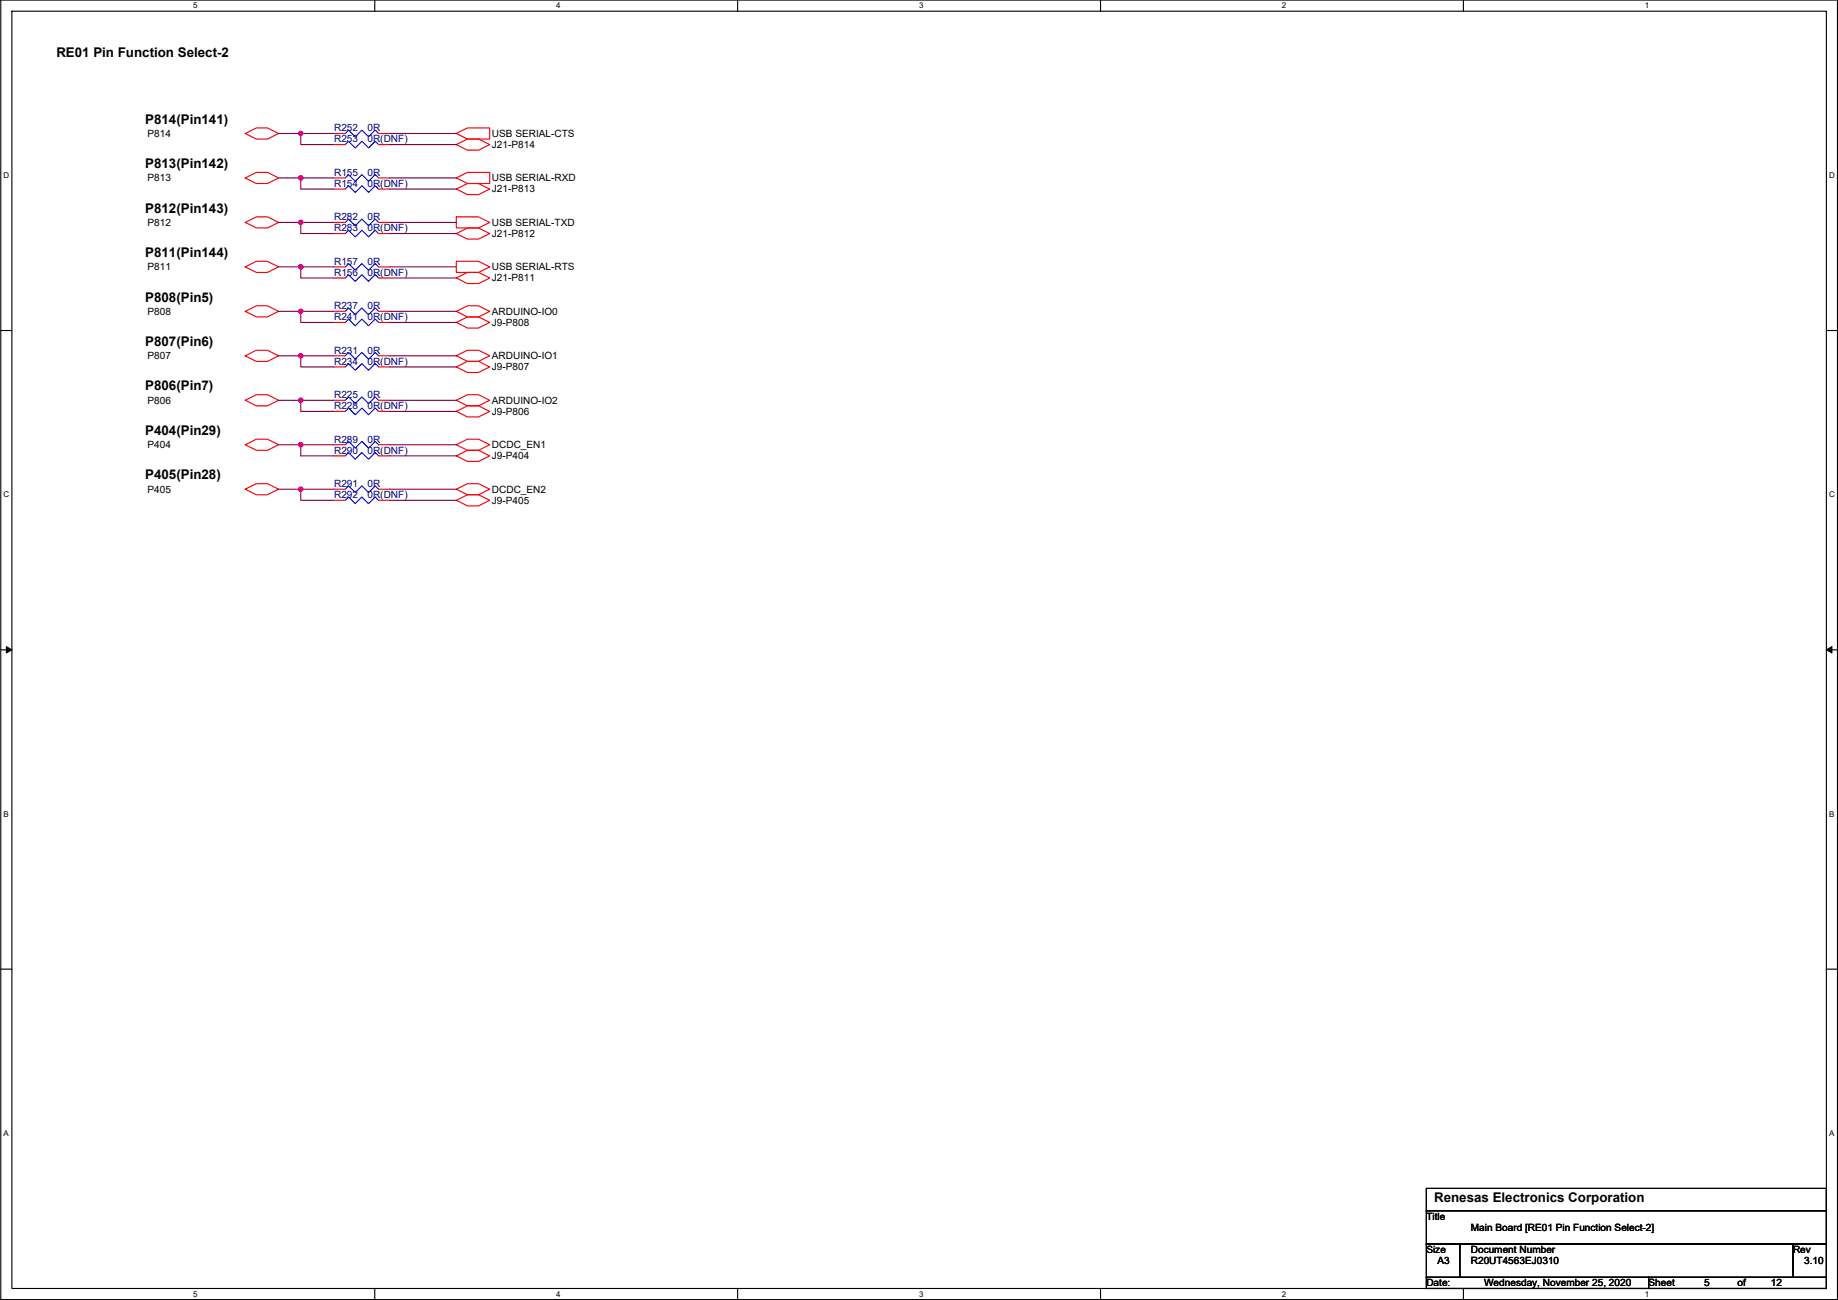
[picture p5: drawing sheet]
<svg xmlns="http://www.w3.org/2000/svg" width="420mm" height="297mm" viewBox="0 0 420 297" stroke-linecap="round" stroke-linejoin="round" font-family="sans-serif">
<path d="M.2 0h419.8v296.9h-419.8zM2.7 2.6h414.8v291.8h-414.8z" fill="none" stroke="#000" stroke-width=".25"/>
<g fill="#fff">
<path d="M44.2 .3h1v2h-1z"/>
<path d="M44.2 294.7h1v2h-1z"/>
</g>
<path d="M85.7 0v2.6M85.7 294.4v2.5" fill="none" stroke="#000" stroke-width=".25"/>
<g fill="#fff">
<path d="M127.1 .3h1v2h-1z"/>
<path d="M127.1 294.7h1v2h-1z"/>
</g>
<path d="M168.6 0v2.6M168.6 294.4v2.5" fill="none" stroke="#000" stroke-width=".25"/>
<g fill="#fff">
<path d="M210.1 .3h1v2h-1z"/>
<path d="M210.1 294.7h1v2h-1z"/>
</g>
<path d="M251.6 0v2.6M251.6 294.4v2.5" fill="none" stroke="#000" stroke-width=".25"/>
<g fill="#fff">
<path d="M293 .3h1v2h-1z"/>
<path d="M293 294.7h1v2h-1z"/>
</g>
<path d="M334.5 0v2.6M334.5 294.4v2.5" fill="none" stroke="#000" stroke-width=".25"/>
<g fill="#fff">
<path d="M376 .3h1v2h-1z"/>
<path d="M376 294.7h1v2h-1z"/>
<path d="M.8 39h1.3v2.1h-1.3z"/>
<path d="M418.1 39h1.3v2.1h-1.3z"/>
<path d="M.8 112h1.3v2h-1.3z"/>
<path d="M418.1 112h1.3v2h-1.3z"/>
</g>
<path d="M.2 75.5h2.5M417.5 75.5h2.5" fill="none" stroke="#000" stroke-width=".25"/>
<g fill="#fff">
<path d="M.8 185h1.2v2h-1.2z"/>
<path d="M418.1 185h1.2v2h-1.2z"/>
</g>
<path d="M.2 148.5h2.5M417.5 148.5h2.5" fill="none" stroke="#000" stroke-width=".25"/>
<path d="M1.4 147.7l1.3 .8-1.3 .7zM417.5 148.5l1.3-.8v1.5z" fill="#000" stroke="#000" stroke-width=".23"/>
<g fill="#fff">
<path d="M.8 257.9h1.2v2h-1.2z"/>
<path d="M418.1 257.9h1.2v2h-1.2z"/>
</g>
<path d="M.2 221.4h2.5M417.5 221.4h2.5M326.1 271.5h91.4v5.1h-91.4zM326.1 276.6h91.4v7.6h-91.4zM326.1 291.9h50.8v2.5h-50.8zM326.1 284.2h7.6v7.7h-7.6zM333.7 284.2h76.2v7.7h-76.2zM376.9 291.9h40.6v2.5h-40.6zM409.9 284.2h7.6v7.7h-7.6z" fill="none" stroke="#000" stroke-width=".25"/>
<g fill="none" stroke="#f00" stroke-width=".25">
<path d="M56.1 30.5l2.5-1.3h2.5l2.6 1.3-2.6 1.3h-2.5zM76.4 33h2.5M76.4 30.5h2.5M86.5 33h2.6M86.5 30.5h2.6M104.3 33l2.6-1.2h2.5l2.5 1.2-2.5 1.3h-2.5zM104.3 30.5l2.6-1.3h5v2.6h-5zM56.1 40.7l2.5-1.3h2.5l2.6 1.3-2.6 1.2h-2.5zM56.1 50.8l2.5-1.2h2.5l2.6 1.2-2.6 1.3h-2.5zM76.4 53.4h2.5M76.4 50.8h2.5M76.4 43.2h2.5"/>
<path d="M76.4 40.7h2.5M86.5 53.4h2.6M86.5 50.8h2.6M86.5 43.2h2.6M86.5 40.7h2.6M104.3 53.4l2.6-1.3h2.5l2.5 1.3-2.5 1.2h-2.5zM104.3 43.2l2.6-1.3h2.5l2.5 1.3-2.5 1.3h-2.5zM104.3 40.7l2.6-1.3h5v2.5h-5zM104.3 49.6h5.1l2.5 1.2-2.5 1.3h-5.1zM104.3 59.7h5.1l2.5 1.3-2.5 1.3h-5.1zM56.1 61l2.5-1.3h2.5l2.6 1.3-2.6 1.3h-2.5zM56.1 71.1l2.5-1.2h2.5l2.6 1.2-2.6 1.3h-2.5z"/>
<path d="M76.4 63.5h2.5M76.4 61h2.5M76.4 71.1h2.5M76.4 73.7h2.5M86.5 63.5h2.6M86.5 61h2.6M86.5 71.1h2.6M86.5 73.7h2.6M104.3 71.1l2.6-1.2h2.5l2.5 1.2-2.5 1.3h-2.5zM104.3 73.7l2.6-1.3h2.5l2.5 1.3-2.5 1.3h-2.5zM104.3 63.5l2.6-1.2h2.5l2.5 1.2-2.5 1.3h-2.5zM56.1 81.3l2.5-1.3h2.5l2.6 1.3-2.6 1.3h-2.5z"/>
<path d="M56.1 91.5l2.5-1.3h2.5l2.6 1.3-2.6 1.2h-2.5zM76.4 94h2.5M76.4 91.5h2.5M76.4 83.8h2.5M76.4 81.3h2.5M86.5 94h2.6M86.5 91.5h2.6M86.5 83.8h2.6M86.5 81.3h2.6M104.3 81.3l2.6-1.3h2.5l2.5 1.3-2.5 1.3h-2.5zM104.3 91.5l2.6-1.3h2.5l2.5 1.3-2.5 1.2h-2.5zM104.3 83.8l2.6-1.2h2.5l2.5 1.2-2.5 1.3h-2.5z"/>
<path d="M104.3 94l2.6-1.3h2.5l2.5 1.3-2.5 1.3h-2.5zM56.1 101.6l2.5-1.2h2.5l2.6 1.2-2.6 1.3h-2.5zM56.1 111.8l2.5-1.3h2.5l2.6 1.3-2.6 1.3h-2.5zM76.4 114.3h2.5M76.4 111.8h2.5M76.4 104.2h2.5M76.4 101.6h2.5M86.5 114.3h2.6M86.5 111.8h2.6M86.5 104.2h2.6M86.5 101.6h2.6M104.3 104.2l2.6-1.3h2.5l2.5 1.3-2.5 1.2h-2.5z"/>
<path d="M104.3 101.6l2.6-1.2h2.5l2.5 1.2-2.5 1.3h-2.5zM104.3 111.8l2.6-1.3h2.5l2.5 1.3-2.5 1.3h-2.5zM104.3 114.3l2.6-1.2h2.5l2.5 1.2-2.5 1.3h-2.5z"/>
</g>
<g fill="none" stroke="#00f" stroke-width=".25">
<path d="M78.9 33l.8-.7 1.5 1.5 1.5-1.5 1.6 1.5 1.5-1.5 .7 .7M78.9 30.5l.8-.8 1.5 1.6 1.5-1.6 1.6 1.6 1.5-1.6 .7 .8M78.9 53.4l.8-.8 1.5 1.5 1.5-1.5 1.6 1.5 1.5-1.5 .7 .8M78.9 50.8l.8-.7 1.5 1.5 1.5-1.5 1.6 1.5 1.5-1.5 .7 .7M78.9 43.2l.8-.8 1.5 1.6 1.5-1.6 1.6 1.6 1.5-1.6 .7 .8M78.9 40.7l.8-.8 1.5 1.5 1.5-1.5 1.6 1.5 1.5-1.5 .7 .8M78.9 63.5l.8-.7 1.5 1.5 1.5-1.5 1.6 1.5 1.5-1.5 .7 .7M78.9 61l.8-.8 1.5 1.5 1.5-1.5 1.6 1.5 1.5-1.5 .7 .8M78.9 71.1l.8-.7 1.5 1.5 1.5-1.5 1.6 1.5 1.5-1.5 .7 .7M78.9 73.7l.8-.8 1.5 1.5 1.5-1.5 1.6 1.5 1.5-1.5 .7 .8M78.9 94l.8-.8 1.5 1.6 1.5-1.6 1.6 1.6 1.5-1.6 .7 .8M78.9 91.5l.8-.8 1.5 1.5 1.5-1.5 1.6 1.5 1.5-1.5 .7 .8"/>
<path d="M78.9 83.8l.8-.7 1.5 1.5 1.5-1.5 1.6 1.5 1.5-1.5 .7 .7M78.9 81.3l.8-.8 1.5 1.6 1.5-1.6 1.6 1.6 1.5-1.6 .7 .8M78.9 114.3l.8-.7 1.5 1.5 1.5-1.5 1.6 1.5 1.5-1.5 .7 .7M78.9 111.8l.8-.8 1.5 1.5 1.5-1.5 1.6 1.5 1.5-1.5 .7 .8M78.9 104.2l.8-.8 1.5 1.5 1.5-1.5 1.6 1.5 1.5-1.5 .7 .8M78.9 101.6l.8-.7 1.5 1.5 1.5-1.5 1.6 1.5 1.5-1.5 .7 .7"/>
</g>
<g fill="none" stroke="#800040" stroke-width=".25">
<path d="M63.7 30.5h5.1M68.8 30.5v2.5h7.6M68.8 30.5h7.6M89.1 33h15.2M89.1 30.5h15.2M63.7 40.7h5.1M63.7 50.8h5.1M68.8 50.8v2.6h7.6M68.8 50.8h7.6M68.8 40.7v2.5h7.6M68.8 40.7h7.6M89.1 43.2h15.2"/>
<path d="M89.1 40.7h15.2M89.1 53.4h15.2M89.1 50.8h15.2M63.7 61h5.1M63.7 71.1h5.1M68.8 61h7.6M68.8 71.1h7.6M68.8 61v2.5h7.6M68.8 71.1v2.6h7.6M89.1 63.5h15.2M89.1 61h15.2M89.1 73.7h15.2"/>
<path d="M89.1 71.1h15.2M63.7 81.3h5.1M63.7 91.5h5.1M68.8 81.3h7.6M68.8 91.5h7.6M68.8 81.3v2.5h7.6M68.8 91.5v2.5h7.6M89.1 83.8h15.2M89.1 81.3h15.2M89.1 94h15.2M89.1 91.5h15.2M63.7 101.6h5.1"/>
<path d="M63.7 111.8h5.1M68.8 101.6v2.6h7.6M68.8 101.6h7.6M68.8 111.8h7.6M68.8 111.8v2.5h7.6M89.1 101.6h15.2M89.1 104.2h15.2M89.1 111.8h15.2M89.1 114.3h15.2"/>
</g>
<g fill="#f0f" stroke="#f0f" stroke-width=".25">
<circle cx="68.7" cy="30.5" r=".5"/>
<circle cx="68.7" cy="40.6" r=".5"/>
<circle cx="68.7" cy="50.8" r=".5"/>
<circle cx="68.7" cy="61" r=".5"/>
<circle cx="68.7" cy="71.1" r=".5"/>
<circle cx="68.7" cy="81.3" r=".5"/>
<circle cx="68.7" cy="91.4" r=".5"/>
<circle cx="68.7" cy="101.6" r=".5"/>
<circle cx="68.7" cy="111.8" r=".5"/>
</g>
<g font-size="3">
<text x="12.9" y="13">RE01 Pin Function Select-2</text>
<text x="33.2" y="28.3">P814(Pin141)</text>
<text x="33.2" y="38.4">P813(Pin142)</text>
<text x="33.2" y="48.6">P812(Pin143)</text>
<text x="33.2" y="58.7">P811(Pin144)</text>
<text x="33.2" y="68.9">P808(Pin5)</text>
<text x="33.2" y="79.1">P807(Pin6)</text>
<text x="33.2" y="89.2">P806(Pin7)</text>
<text x="33.2" y="99.4">P404(Pin29)</text>
<text x="33.2" y="109.5">P405(Pin28)</text>
<text x="327.8" y="274.6">Renesas Electronics Corporation</text>
</g>
<g font-size="2.3">
<text x="33.7" y="31.3">P814</text>
<text x="112.4" y="33.8">J21-P814</text>
<text x="112.4" y="31.3">USB SERIAL-CTS</text>
<text x="33.7" y="41.4">P813</text>
<text x="112.4" y="41.4">USB SERIAL-RXD</text>
<text x="112.4" y="44">J21-P813</text>
<text x="33.7" y="51.6">P812</text>
<text x="112.4" y="51.6">USB SERIAL-TXD</text>
<text x="112.4" y="54.1">J21-P812</text>
<text x="33.7" y="61.8">P811</text>
<text x="112.4" y="64.3">J21-P811</text>
<text x="112.4" y="61.8">USB SERIAL-RTS</text>
<text x="33.7" y="71.9">P808</text>
<text x="112.4" y="71.9">ARDUINO-IO0</text>
<text x="112.4" y="74.5">J9-P808</text>
<text x="33.7" y="82.1">P807</text>
<text x="112.4" y="82.1">ARDUINO-IO1</text>
<text x="112.4" y="84.6">J9-P807</text>
<text x="33.7" y="92.2">P806</text>
<text x="112.4" y="92.2">ARDUINO-IO2</text>
<text x="112.4" y="94.8">J9-P806</text>
<text x="33.7" y="102.4">P404</text>
<text x="112.4" y="104.9">J9-P404</text>
<text x="112.4" y="102.4">DCDC_EN1</text>
<text x="33.7" y="112.6">P405</text>
<text x="112.4" y="112.6">DCDC_EN2</text>
<text x="112.4" y="115.1">J9-P405</text>
<text x="326.1" y="278.7">Title</text>
<text x="336.2" y="281.2">Main Board [RE01 Pin Function Select-2]</text>
<text x="326.1" y="286.3">Size</text>
<text x="336.2" y="286.3">Document Number</text>
<text x="409.9" y="286.3">Rev</text>
<text x="326.1" y="293.9">Date:</text>
<text x="328.6" y="288.8">A3</text>
<text x="336.2" y="288.8">R20UT4563EJ0310</text>
<text x="339.3" y="293.9">Wednesday, November 25, 2020</text>
<text x="376.9" y="293.9">Sheet</text>
<text x="389.6" y="293.9">5</text>
<text x="397.2" y="293.9">of</text>
<text x="404.8" y="293.9">12</text>
<text x="412.4" y="288.8">3.10</text>
</g>
<g font-size="2.3" fill="#000080">
<text x="76.4" y="32.6">R253</text>
<text x="76.4" y="30">R252</text>
<text x="84" y="32.6">0R(DNF)</text>
<text x="84" y="30">0R</text>
<text x="76.4" y="40.2">R155</text>
<text x="84" y="40.2">0R</text>
<text x="76.4" y="42.7">R154</text>
<text x="84" y="42.7">0R(DNF)</text>
<text x="76.4" y="52.9">R283</text>
<text x="76.4" y="50.3">R282</text>
<text x="84" y="52.9">0R(DNF)</text>
<text x="84" y="50.3">0R</text>
<text x="76.4" y="63">R156</text>
<text x="76.4" y="60.5">R157</text>
<text x="84" y="63">0R(DNF)</text>
<text x="84" y="60.5">0R</text>
<text x="76.4" y="70.7">R237</text>
<text x="84" y="70.7">0R</text>
<text x="76.4" y="73.2">R241</text>
<text x="84" y="73.2">0R(DNF)</text>
<text x="76.4" y="83.4">R234</text>
<text x="76.4" y="80.8">R231</text>
<text x="84" y="83.4">0R(DNF)</text>
<text x="84" y="80.8">0R</text>
<text x="76.4" y="93.5">R228</text>
<text x="76.4" y="91">R225</text>
<text x="84" y="93.5">0R(DNF)</text>
<text x="84" y="91">0R</text>
<text x="76.4" y="101.1">R289</text>
<text x="84" y="101.1">0R</text>
<text x="76.4" y="103.7">R290</text>
<text x="84" y="103.7">0R(DNF)</text>
<text x="76.4" y="113.8">R292</text>
<text x="76.4" y="111.3">R291</text>
<text x="84" y="113.8">0R(DNF)</text>
<text x="84" y="111.3">0R</text>
</g>
<g font-size="1.8">
<text x="44.2" y="1.9">5</text>
<text x="127.1" y="1.9">4</text>
<text x="210.1" y="1.9">3</text>
<text x="293" y="1.9">2</text>
<text x="376" y="1.9">1</text>
<text x=".8" y="40.7">D</text>
<text x="418.1" y="40.7">D</text>
<text x=".8" y="113.6">C</text>
<text x="418.1" y="113.6">C</text>
<text x=".8" y="186.6">B</text>
<text x="418.1" y="186.6">B</text>
<text x=".8" y="259.5">A</text>
<text x="418.1" y="259.5">A</text>
<text x="44.2" y="296.3">5</text>
<text x="127.1" y="296.3">4</text>
<text x="210.1" y="296.3">3</text>
<text x="293" y="296.3">2</text>
<text x="376" y="296.3">1</text>
</g>
</svg>
